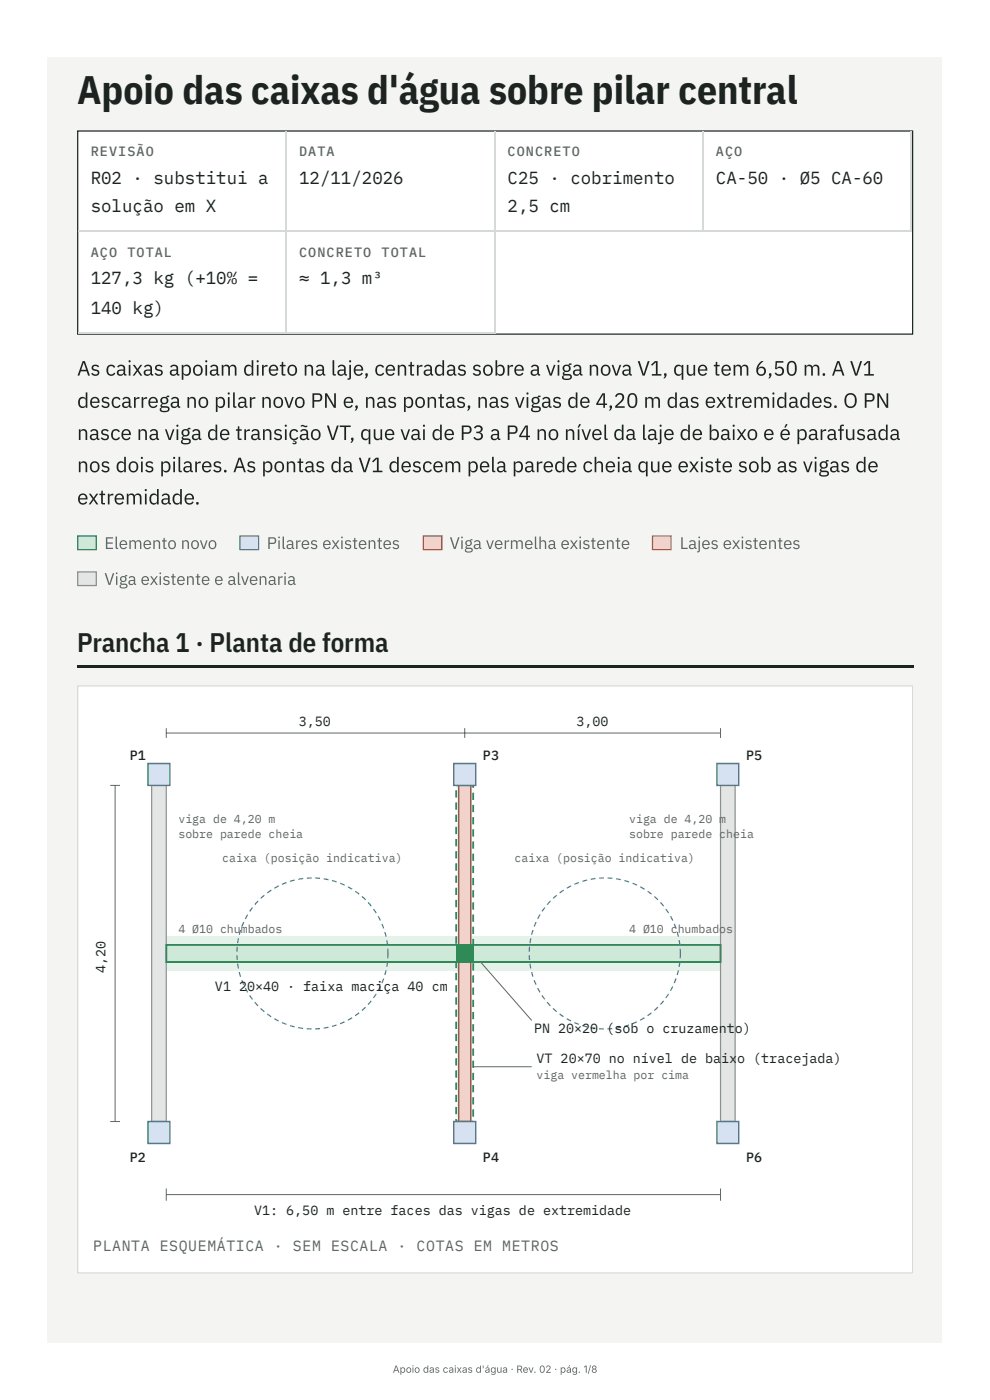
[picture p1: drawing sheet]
<svg xmlns="http://www.w3.org/2000/svg" width="210mm" height="297mm" viewBox="0 0 210 297" stroke-linecap="round" stroke-linejoin="round" font-family="sans-serif">
<path d="M10.1 12.2h189.9v273h-189.9z" fill="#f4f5f3"/>
<path d="M16.4 27.7h177.5v43.4h-177.5z" fill="#fff"/>
<path d="M16.5 27.8h177.3v43.2h-177.3z" fill="none" stroke="#1c2321" stroke-width=".26"/>
<path d="M60.7 28v42.8M105.2 28v42.8M149.3 28v21.3M193.5 28v21.3M16.6 49.1h177.1M16.6 70.7h88.7" fill="none" stroke="#d5dad7" stroke-width=".26"/>
<path d="M16.4 113.7h4.2v3.2h-4.2z" fill="#cfe9d9"/>
<path d="M16.5 113.8h3.9v2.9h-3.9z" fill="none" stroke="#2f8a57" stroke-width=".26"/>
<path d="M50.8 113.7h4.2v3.2h-4.2z" fill="#d6e2f2"/>
<path d="M51 113.8h3.9v2.9h-3.9z" fill="none" stroke="#3c6fb0" stroke-width=".26"/>
<path d="M89.8 113.7h4.2v3.2h-4.2z" fill="#f1d3cc"/>
<path d="M89.9 113.8h3.9v2.9h-3.9z" fill="none" stroke="#b8432f" stroke-width=".26"/>
<path d="M138.4 113.7h4.2v3.2h-4.2z" fill="#f3e2c8"/>
<path d="M138.6 113.8h3.9v2.9h-3.9z" fill="none" stroke="#c9822e" stroke-width=".26"/>
<path d="M16.4 121.3h4.2v3.2h-4.2z" fill="#e3e6e4"/>
<path d="M16.5 121.5h3.9v2.9h-3.9z" fill="none" stroke="#8a918e" stroke-width=".26"/>
<path d="M16.4 141.3h177.5v.6h-177.5z" fill="#1c2321"/>
<path d="M16.4 145.5h177.5v125h-177.5z" fill="#fff"/>
<path d="M16.5 145.7h177.3v124.7h-177.3z" fill="none" stroke="#d5dad7" stroke-width=".26"/>
<path d="M35.3 198.9h117.7v7.2h-117.7z" fill="#cfe9d9"/>
<path d="M32.2 166.8h3.1v71.4h-3.1z" fill="#e3e6e4"/>
<path d="M32.2 166.8h3.1v71.4h-3.1z" fill="none" stroke="#8a918e" stroke-width=".26"/>
<path d="M153 166.8h3.1v71.4h-3.1z" fill="#e3e6e4"/>
<path d="M153 166.8h3.1v71.4h-3.1z" fill="none" stroke="#8a918e" stroke-width=".26"/>
<path d="M99.5 166.6h1.2v.7h-.4v-.5h.2v.2h-1zM100.3 168.4h.4v1.5h-.4zM100.3 171h.4v1.5h-.4zM100.3 173.5h.4v1.6h-.4zM100.3 176.1h.4v1.6h-.4zM100.3 178.7h.4v1.6h-.4zM100.3 181.3h.4v1.6h-.4zM100.3 183.9h.4v1.5h-.4zM100.3 186.5h.4v1.5h-.4zM100.3 189.1h.4v1.5h-.4zM100.3 191.6h.4v1.6h-.4zM100.3 194.2h.4v1.6h-.4zM100.3 196.8h.4v1.6h-.4zM100.3 199.4h.4v1.6h-.4zM100.3 202h.4v1.5h-.4zM100.3 204.6h.4v1.5h-.4zM100.3 207.2h.4v1.5h-.4zM100.3 209.8h.4v1.5h-.4zM100.3 212.3h.4v1.6h-.4zM100.3 214.9h.4v1.6h-.4zM100.3 217.5h.4v1.6h-.4zM100.3 220.1h.4v1.6h-.4zM100.3 222.7h.4v1.5h-.4zM100.3 225.3h.4v1.5h-.4zM100.3 227.9h.4v1.5h-.4zM100.3 230.4h.4v1.6h-.4zM100.3 233h.4v1.6h-.4zM100.3 235.6h.4v1.6h-.4zM98.9 238h1.6v.4h-1.6zM96.7 237.7h.4v.5h-.2v-.2h1v.4h-1.2zM96.7 235.1h.4v1.6h-.4zM96.7 232.5h.4v1.6h-.4zM96.7 229.9h.4v1.6h-.4zM96.7 227.3h.4v1.6h-.4zM96.7 224.8h.4v1.5h-.4zM96.7 222.2h.4v1.5h-.4zM96.7 219.6h.4v1.5h-.4zM96.7 217h.4v1.5h-.4zM96.7 214.4h.4v1.6h-.4zM96.7 211.8h.4v1.6h-.4zM96.7 209.2h.4v1.6h-.4zM96.7 206.6h.4v1.6h-.4zM96.7 204.1h.4v1.5h-.4zM96.7 201.5h.4v1.5h-.4zM96.7 198.9h.4v1.5h-.4zM96.7 196.3h.4v1.6h-.4zM96.7 193.7h.4v1.6h-.4zM96.7 191.1h.4v1.6h-.4zM96.7 188.5h.4v1.6h-.4zM96.7 186h.4v1.5h-.4zM96.7 183.4h.4v1.5h-.4zM96.7 180.8h.4v1.5h-.4zM96.7 178.2h.4v1.5h-.4zM96.7 175.6h.4v1.6h-.4zM96.7 173h.4v1.6h-.4zM96.7 170.4h.4v1.6h-.4zM96.7 167.8h.4v1.6h-.4zM96.9 166.6h1.5v.4h-1.5z" fill="#2f8a57"/>
<path d="M97.4 166.8h2.6v71.4h-2.6z" fill="#f1d3cc"/>
<path d="M97.4 166.8h2.6v71.4h-2.6z" fill="none" stroke="#b8432f" stroke-width=".31"/>
<path d="M35.3 200.7h117.7v3.6h-117.7z" fill="#cfe9d9"/>
<path d="M35.3 200.7h117.7v3.6h-117.7z" fill="none" stroke="#2f8a57" stroke-width=".39"/>
<path d="M31.4 162.2h4.7v4.6h-4.7z" fill="#d6e2f2"/>
<path d="M31.4 162.2h4.7v4.6h-4.7z" fill="none" stroke="#3c6fb0" stroke-width=".31"/>
<path d="M31.4 238.2h4.7v4.7h-4.7z" fill="#d6e2f2"/>
<path d="M31.4 238.2h4.7v4.7h-4.7z" fill="none" stroke="#3c6fb0" stroke-width=".31"/>
<path d="M96.4 162.2h4.6v4.6h-4.6z" fill="#d6e2f2"/>
<path d="M96.4 162.2h4.6v4.6h-4.6z" fill="none" stroke="#3c6fb0" stroke-width=".31"/>
<path d="M96.4 238.2h4.6v4.7h-4.6z" fill="#d6e2f2"/>
<path d="M96.4 238.2h4.6v4.7h-4.6z" fill="none" stroke="#3c6fb0" stroke-width=".31"/>
<path d="M152.2 162.2h4.7v4.6h-4.7z" fill="#d6e2f2"/>
<path d="M152.2 162.2h4.7v4.6h-4.7z" fill="none" stroke="#3c6fb0" stroke-width=".31"/>
<path d="M152.2 238.2h4.7v4.7h-4.7z" fill="#d6e2f2"/>
<path d="M152.2 238.2h4.7v4.7h-4.7z" fill="none" stroke="#3c6fb0" stroke-width=".31"/>
<path d="M96.9 200.7h3.6v3.6h-3.6z" fill="#2f8a57"/>
<g fill="#3c6fb0">
<path d="M82.2 204.3h.2l-.1 1.1-.3-.1zM81.9 206.1h.2l-.3 1h-.2zM81.4 207.8l.2 .1-.4 1-.2-.1zM80.7 209.5l.2 .1-.5 .9-.2-.1zM79.8 211l.2 .2-.6 .8-.2-.1zM78.7 212.5l.2 .2-.6 .7-.2-.1zM76.8 214.5l.7-.7 .2 .2-.8 .7zM75.3 215.6l.9-.6 .1 .2-.8 .6zM73.8 216.6l.9-.6 .1 .3-.9 .5zM72.2 217.3l.9-.4 .1 .2-.9 .5zM70.5 217.9l.9-.3 .1 .2-1 .3zM68.7 218.2l1-.1 .1 .2-1.1 .2zM66.9 218.4l1-.1v.3l-1 .1zM65.1 218.4h1.1v.3l-1.1-.1zM63.3 218.1l1.1 .2-.1 .3-1-.2zM61.6 217.7l1 .3-.1 .2-1-.3zM59.9 217.1l1 .3-.1 .3-1-.4zM58.3 216.2l.9 .5-.1 .3-.9-.5zM56.8 215.2l.9 .6-.2 .3-.8-.6zM55.4 214.1l.8 .7-.2 .2-.7-.7zM54 212.9l.2-.1 .7 .7-.2 .2zM52.9 211.5l.2-.2 .6 .9-.2 .1zM52 209.9l.2-.1 .5 .9-.2 .1zM51.2 208.2h.3l.4 .9-.3 .1zM50.7 206.5l.2-.1 .3 1-.2 .1zM50.3 204.7h.3l.2 1h-.3zM50.2 202.9h.2l.1 1h-.3zM50.2 201.1h.3l-.1 1h-.2zM50.5 199.3h.3l-.2 1h-.3zM51 197.5l.2 .1-.3 1-.2-.1zM51.6 195.8l.3 .1-.4 .9h-.3zM52.5 194.2l.2 .1-.5 .9-.2-.1zM53.5 192.7l.2 .1-.6 .9-.2-.2zM54.7 191.3l.2 .2-.7 .7-.2-.1zM55.3 190.7l.8-.7 .1 .2-.7 .7zM56.7 189.6l.8-.6 .2 .2-.9 .6zM58.2 188.5l.9-.5 .1 .3-.9 .5zM59.8 187.7l1-.4 .1 .3-1 .3zM61.6 187.1l1-.3v.2l-1 .3zM63.3 186.6l1.1-.1v.2l-1 .2zM65.1 186.4l1.1-.1v.3h-1zM66.9 186.4h1.1l-.1 .3-1-.1zM68.8 186.5l1 .2-.1 .3-1-.2zM70.5 186.9l1 .3v.2l-1-.3zM72.3 187.5l.9 .4-.1 .2-.9-.4zM73.9 188.2l1 .6-.2 .2-.9-.5zM75.5 189.2l.8 .6-.1 .2-.8-.6zM77 190.3l.7 .7-.2 .2-.7-.7zM78.1 191.8l.2-.2 .6 .8-.2 .1zM79.2 193.2l.2-.2 .6 .9-.2 .1zM80.2 194.7l.2-.2 .5 1-.2 .1zM81 196.3l.2-.1 .4 1h-.2zM81.6 198l.2-.1 .3 1-.2 .1zM82 199.7h.3l.1 1-.2 .1zM82.2 201.5h.3v2h-.3z"/>
<path d="M144.2 204.3h.3l-.2 1.1-.2-.1zM143.9 206.1h.3l-.3 1h-.2zM143.4 207.8l.3 .1-.4 1-.2-.1zM142.7 209.5l.3 .1-.5 .9-.2-.1zM141.9 211l.2 .2-.6 .8-.2-.1zM140.8 212.5l.2 .2-.7 .7-.2-.1zM138.9 214.5l.7-.7 .2 .2-.8 .7zM137.4 215.6l.9-.6 .1 .2-.8 .6zM135.9 216.6l.9-.6 .1 .3-.9 .5zM134.3 217.3l.9-.4 .1 .2-.9 .5zM132.5 217.9l1-.3 .1 .2-1 .3zM130.8 218.2l1-.1v.2l-1 .2zM129 218.4l1-.1v.3l-1 .1zM127.2 218.4h1v.3l-1-.1zM125.4 218.1l1.1 .2-.1 .3-1-.2zM123.7 217.7l1 .3-.1 .2-1-.3zM122 217.1l1 .3-.1 .3-1-.4zM120.4 216.2l.9 .5-.1 .3-.9-.5zM118.9 215.2l.8 .6-.1 .3-.9-.6zM117.5 214.1l.8 .7-.2 .2-.8-.7zM116.1 212.9l.2-.1 .7 .7-.2 .2zM115 211.5l.2-.2 .6 .9-.2 .1zM114.1 209.9l.2-.1 .5 .9-.2 .1zM113.3 208.2h.3l.3 .9-.2 .1zM112.8 206.5l.2-.1 .3 1-.3 .1zM112.4 204.7h.3l.1 1h-.2zM112.3 202.9h.2l.1 1h-.3zM112.3 201.1h.3l-.1 1h-.2zM112.6 199.3h.2l-.1 1h-.3zM113.1 197.5l.2 .1-.3 1-.2-.1zM113.7 195.8l.3 .1-.4 .9h-.3zM114.6 194.2l.2 .1-.5 .9-.2-.1zM115.6 192.7l.2 .1-.6 .9-.2-.2zM116.8 191.3l.2 .2-.7 .7-.2-.1zM117.4 190.7l.7-.7 .2 .2-.8 .7zM118.8 189.6l.8-.6 .2 .2-.9 .6zM120.3 188.5l.9-.5 .1 .3-.9 .5zM121.9 187.7l1-.4 .1 .3-1 .3zM123.6 187.1l1-.3 .1 .2-1 .3zM125.4 186.6l1-.1 .1 .2-1.1 .2zM127.2 186.4l1.1-.1v.3h-1.1zM129 186.4h1v.3l-1-.1zM130.8 186.5l1.1 .2-.1 .3-1-.2zM132.6 186.9l1 .3-.1 .2-.9-.3zM134.4 187.5l.9 .4-.1 .2-.9-.4zM136 188.2l.9 .6-.1 .2-.9-.5zM137.6 189.2l.8 .6-.1 .2-.9-.6zM139 190.3l.8 .7-.2 .2-.7-.7zM140.2 191.8l.1-.2 .7 .8-.2 .1zM141.3 193.2l.2-.2 .6 .9-.2 .1zM142.3 194.7l.2-.2 .5 1-.2 .1zM143.1 196.3l.2-.1 .4 1h-.3zM143.7 198l.2-.1 .3 1-.3 .1zM144.1 199.7h.2l.2 1-.3 .1zM144.3 201.5h.3v2h-.3z"/>
</g>
<path d="M35.3 154.7v2M35.3 155.7h117.7M98.7 154.7v2M153 154.7v2M23.4 166.8h2.1M24.4 166.8v71.4M102 204.3l10.9 12.4M23.4 238.2h2.1M100.5 226.6h12.4M35.3 252.4v2.6M35.3 253.7h117.7M153 252.4v2.6" fill="none" stroke="#5d6864" stroke-width=".21"/>
<text font-size="8.4" fill="#1c2321" x="16.4" y="22.2">Apoio das caixas d'água sobre pilar central</text>
<text font-size="5.7" fill="#1c2321" x="16.4" y="138.4">Prancha 1 · Planta de forma</text>
<g font-size="4.4" fill="#1c2321">
<text x="16.4" y="79.8">As caixas apoiam direto na laje, centradas sobre a viga nova V1, que tem 6,50 m. A V1</text>
<text x="16.4" y="86.6">descarrega no pilar novo PN e, nas pontas, nas vigas de 4,20 m das extremidades. O PN</text>
<text x="16.4" y="93.5">nasce na viga de transição VT, que vai de P3 a P4 no nível da laje de baixo e é parafusada</text>
<text x="16.4" y="100.3">nos dois pilares. As pontas da V1 descem pela parede cheia que existe sob as vigas de</text>
<text x="16.4" y="107.1">extremidade.</text>
</g>
<g font-size="3.7" fill="#1c2321">
<text x="19.3" y="39">R02 · substitui a</text>
<text x="63.5" y="39">12/11/2026</text>
<text x="107.8" y="39">C25 · cobrimento</text>
<text x="152" y="39">CA-50 · Ø5 CA-60</text>
<text x="19.3" y="45.1">solução em X</text>
<text x="107.8" y="45.1">2,5 cm</text>
<text x="19.3" y="60.3">127,3 kg (+10% =</text>
<text x="63.5" y="60.3">≈ 1,3 m³</text>
<text x="19.3" y="66.6">140 kg)</text>
</g>
<g font-size="3.6" fill="#5d6864">
<text x="22.2" y="116.6">Elemento novo</text>
<text x="56.6" y="116.6">Pilares existentes</text>
<text x="95.5" y="116.6">Viga vermelha existente</text>
<text x="144.3" y="116.6">Lajes existentes</text>
<text x="22.2" y="124.2">Viga existente e alvenaria</text>
</g>
<text font-size="3.2" fill="#5d6864" x="19.8" y="265.8">PLANTA ESQUEMÁTICA · SEM ESCALA · COTAS EM METROS</text>
<g font-size="2.9" fill="#5d6864">
<text x="19.3" y="33.2">REVISÃO</text>
<text x="63.5" y="33.2">DATA</text>
<text x="107.8" y="33.2">CONCRETO</text>
<text x="152" y="33.2">AÇO</text>
<text x="19.3" y="54.5">AÇO</text>
<text x="27" y="54.5">TOTAL</text>
<text x="63.5" y="54.5">CONCRETO</text>
<text x="81" y="54.5">TOTAL</text>
</g>
<g font-size="2.8" fill="#1c2321">
<text x="63.5" y="154.1">3,50</text>
<text x="122.4" y="154.1">3,00</text>
<text x="27.5" y="161.4">P1</text>
<text x="102.6" y="161.4">P3</text>
<text x="158.4" y="161.4">P5</text>
<text x="22.4" y="206.7" transform="rotate(-90 22.4 206.7)">4,20</text>
<text x="45.7" y="210.5">V1</text>
<text x="50.8" y="210.5">20×40 · faixa maciça 40 cm</text>
<text x="113.4" y="219.3">PN 20×20 (sob o cruzamento)</text>
<text x="113.9" y="225.8">VT 20×70 no nível de ba</text>
<text x="153.1" y="225.8">ix</text>
<text x="156.5" y="225.8">o (tracejada)</text>
<text x="27.5" y="246.7">P2</text>
<text x="102.6" y="246.7">P4</text>
<text x="158.4" y="246.7">P6</text>
<text x="54" y="258.1">V1: 6,50 m entre faces das vigas de extremidade</text>
</g>
<g font-size="2.5" fill="#5d6864">
<text x="37.9" y="174.8">viga de 4,20 m</text>
<text x="37.9" y="177.9">sobre parede cheia</text>
<text x="133.6" y="174.8">viga de 4,20 m</text>
<text x="133.6" y="177.9">sobre parede cheia</text>
<text x="47.2" y="183.1">caixa (posição indicativa)</text>
<text x="109.3" y="183.1">caixa (posição indicativa)</text>
<text x="37.9" y="198.1">4 Ø10 chumbados</text>
<text x="133.6" y="198.1">4 Ø10 chumbados</text>
<text x="113.9" y="229.1">viga vermelha por cima</text>
</g>
<text font-size="2.1" fill="#666" x="83.4" y="291.6">Apoio das caixas d'água · Rev. 02 · pág. 1/8</text>
</svg>
